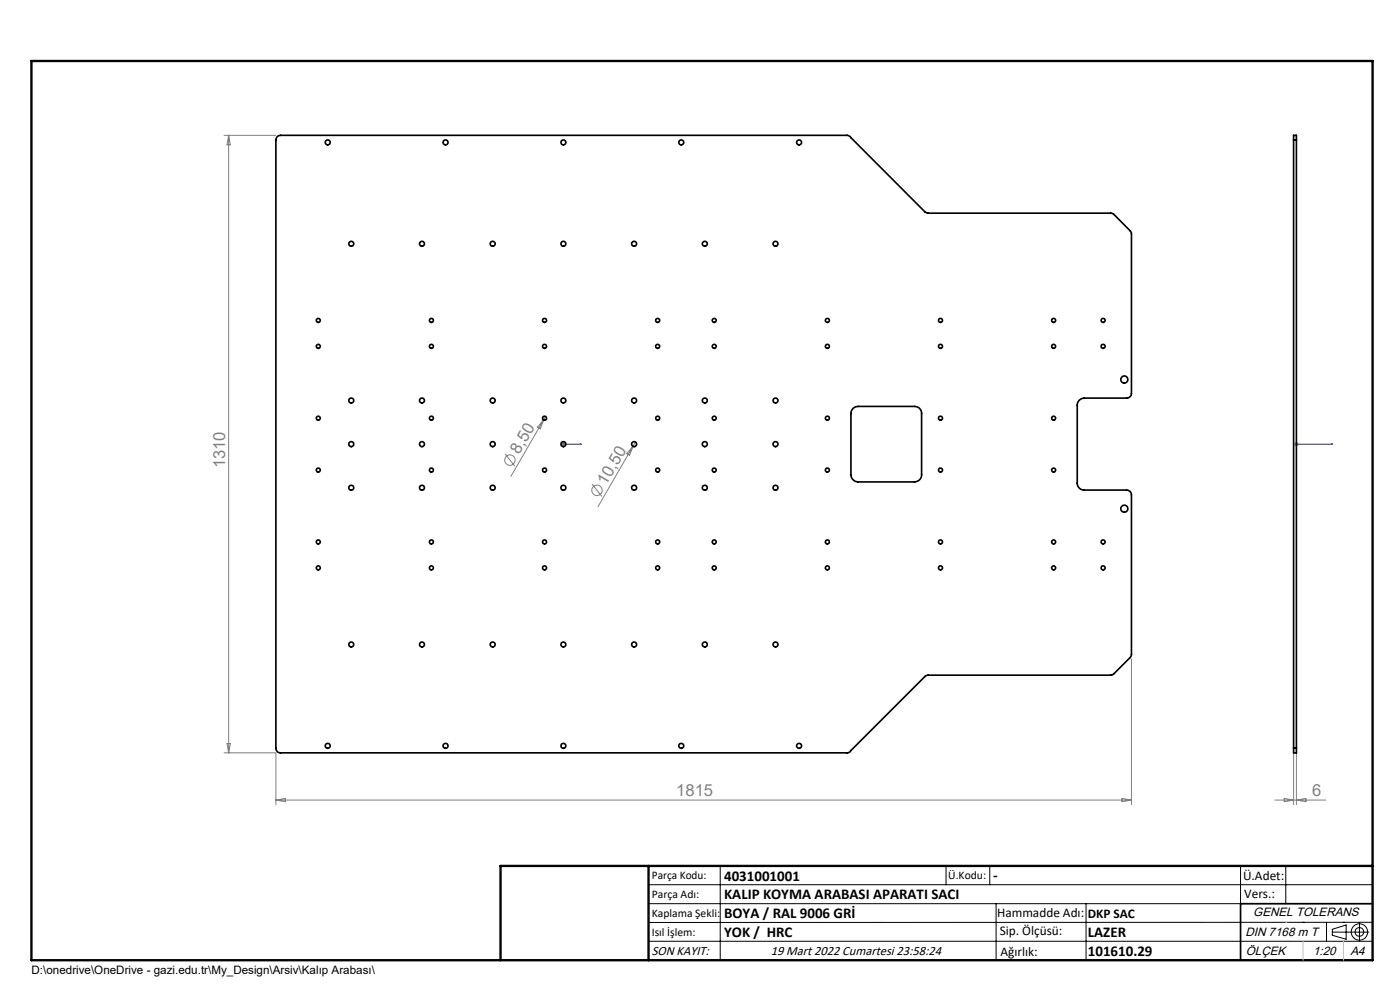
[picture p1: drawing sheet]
<svg xmlns="http://www.w3.org/2000/svg" width="297mm" height="210mm" viewBox="0 0 297 210" stroke-linecap="round" stroke-linejoin="round" font-family="sans-serif">
<g fill="none" stroke="#808080" stroke-width=".21">
<path d="M47.5 28.7h11M48.5 28.7v131M48.5 28.7l.4 2h-.7zM107.1 96.3l2.1 2.6M115.3 89.1l-6.9 12M115.3 89.1l-.7 1.9-.6-.4zM115.7 88.3l-.4 .8M119 94.2h1M119.2 93.9l.7 .7M119.5 93.7v1M119.9 93.9l-.7 .7M134.3 94.7l-7.4 12.8"/>
<path d="M134.3 94.7l-.7 1.9-.6-.4zM134.8 93.8l-.5 .9M274.5 94.2h1.1M274.7 93.9l.7 .7M275 93.7v1M275.4 93.9l-.7 .7M125.6 102.7l2.1 2.6M240 139.8v30.9M47.5 159.7h11v11M48.2 157.7h.7l-.4 2zM274.4 159.7v11M275 159.7v11"/>
<path d="M58.5 169.7h181.5M58.5 169.7l2-.3v.7zM238 169.4l2 .3-2 .4zM270.4 169.7h10.9M272.5 169.4l1.9 .3-1.9 .4zM275 169.7l2-.3v.7z"/>
<circle cx="108.2" cy="97.6" r="1.1"/>
<circle cx="126.7" cy="104" r="1.11"/>
</g>
<g fill="none" stroke="#000" stroke-width=".21">
<path d="M137.6 187.7h153.6M137.6 191.7h153.6M137.6 199.7h153.6M152.8 183.7v20M200.7 183.7v4M210 183.7v4M211.3 191.7v12M230.4 191.7v12M263.2 183.7v20M272.8 183.7v8M276.4 195.6h.1M281.4 195.6v4.1"/>
<path d="M282.6 197.7h7.8M282.6 197.1l3-.9v3l-3-.8zM285 195.6h.1M288.4 195.8v3.8M291.2 195.6l-153.6 .1"/>
<circle cx="288.4" cy="197.7" r="1.74"/>
<circle cx="288.4" cy="197.7" r=".93"/>
</g>
<path d="M119.4 94.2h.2zM119.5 94.2h.1M119.5 94.2h3.9M123.4 94.2h-.4h.4M275 94.2h.1zM275 94.2h.1M275 94.2h7.8M282.8 94.2h-.4h.4" fill="none" stroke="#00f" stroke-width=".21"/>
<path d="M106.2 203.7h185" fill="none" stroke="#000" stroke-width=".25"/>
<path d="M291.2 191.7h-28v12" fill="none" stroke="#000" stroke-width=".35"/>
<path d="M6.7 12.9h284.5v190.8h-284.5zM137.6 183.7v20M291.2 183.7h-185v20" fill="none" stroke="#000" stroke-width=".5"/>
<path d="M272.8 195.6h.1M276.4 199.7v4M285 199.7v4" fill="none" stroke="#c0c0c0" stroke-width=".21"/>
<g fill="#00f">
<path d="M123 94.2h.4zM119.4 94.2h.2z"/>
<path d="M275 94.2h.1zM282.4 94.2h.4z"/>
</g>
<g fill="none" stroke="#000" stroke-width=".35">
<path d="M58.8 29l.7-.3h120.3l.6 .3 15.8 15.9 .4 .3h39.2l.5 .2 3.6 3.7 .1 .4v34a1.02 1.02 0 0 1-1 .9h-9a1.51 1.51 0 0 0-1.5 1.6v16.5a1.45 1.45 0 0 0 1.5 1.5h9a1.02 1.02 0 0 1 1 1v33.9l-.2 .5-3.9 3.8h-39.2l-.4 .2-16 16.1-.4 .2h-120.4a.96 .96 0 0 1-1-1v-129.2zM274.4 29.7v-1h.6v1M274.4 29.7h.6M274.4 29.7v129M275 29.7v129M181 86.6l.5-.3 .5-.1h12a1.45 1.45 0 0 1 1.5 1.5v13a1.51 1.51 0 0 1-1.5 1.5h-12a1.57 1.57 0 0 1-1.5-1.5v-13l.1-.5zM274.4 158.7v1h.6v-1M274.4 158.7h.6"/>
<circle cx="69.5" cy="30.2" r=".52"/>
<circle cx="94.5" cy="30.2" r=".52"/>
<circle cx="119.5" cy="30.2" r=".52"/>
<circle cx="144.5" cy="30.2" r=".52"/>
<circle cx="169.5" cy="30.2" r=".52"/>
<circle cx="74.5" cy="51.7" r=".52"/>
<circle cx="89.5" cy="51.7" r=".51"/>
<circle cx="104.5" cy="51.7" r=".52"/>
<circle cx="119.5" cy="51.7" r=".52"/>
<circle cx="134.5" cy="51.7" r=".52"/>
<circle cx="149.5" cy="51.7" r=".52"/>
<circle cx="164.5" cy="51.7" r=".51"/>
<circle cx="67.5" cy="68" r=".42"/>
<circle cx="67.5" cy="73.5" r=".42"/>
<circle cx="91.5" cy="68" r=".43"/>
<circle cx="91.5" cy="73.5" r=".43"/>
<circle cx="115.5" cy="73.5" r=".43"/>
<circle cx="115.5" cy="68" r=".43"/>
<circle cx="139.5" cy="68" r=".43"/>
<circle cx="139.5" cy="73.5" r=".43"/>
<circle cx="151.5" cy="68" r=".42"/>
<circle cx="151.5" cy="73.5" r=".42"/>
<circle cx="175.5" cy="68" r=".43"/>
<circle cx="175.5" cy="73.5" r=".43"/>
<circle cx="199.5" cy="68" r=".43"/>
<circle cx="199.5" cy="73.5" r=".43"/>
<circle cx="223.5" cy="68" r=".42"/>
<circle cx="223.5" cy="73.5" r=".42"/>
<circle cx="234" cy="68" r=".43"/>
<circle cx="234" cy="73.5" r=".43"/>
<circle cx="67.5" cy="88.7" r=".42"/>
<circle cx="67.5" cy="99.7" r=".42"/>
<circle cx="74.5" cy="84.9" r=".52"/>
<circle cx="74.5" cy="94.2" r=".54"/>
<circle cx="89.5" cy="85" r=".51"/>
<circle cx="89.5" cy="94.2" r=".53"/>
<circle cx="91.5" cy="88.7" r=".43"/>
<circle cx="91.5" cy="99.7" r=".43"/>
<circle cx="104.5" cy="84.9" r=".52"/>
<circle cx="104.5" cy="94.2" r=".54"/>
<circle cx="115.5" cy="88.7" r=".43"/>
<circle cx="115.5" cy="99.7" r=".43"/>
<circle cx="119.5" cy="94.2" r=".54"/>
<circle cx="119.5" cy="84.9" r=".52"/>
<circle cx="134.5" cy="94.2" r=".54"/>
<circle cx="134.5" cy="84.9" r=".52"/>
<circle cx="139.5" cy="99.7" r=".43"/>
<circle cx="139.5" cy="88.7" r=".43"/>
<circle cx="149.5" cy="84.9" r=".52"/>
<circle cx="149.5" cy="94.2" r=".54"/>
<circle cx="151.5" cy="88.7" r=".42"/>
<circle cx="151.5" cy="99.7" r=".42"/>
<circle cx="164.5" cy="94.2" r=".53"/>
<circle cx="164.5" cy="85" r=".51"/>
<circle cx="175.5" cy="88.7" r=".43"/>
<circle cx="175.5" cy="99.7" r=".43"/>
<circle cx="199.5" cy="88.7" r=".43"/>
<circle cx="199.5" cy="99.7" r=".43"/>
<circle cx="223.5" cy="88.7" r=".42"/>
<circle cx="223.5" cy="99.7" r=".42"/>
<circle cx="238.5" cy="80.5" r=".74"/>
<circle cx="67.5" cy="115" r=".42"/>
<circle cx="74.5" cy="103.5" r=".52"/>
<circle cx="89.5" cy="103.5" r=".51"/>
<circle cx="91.5" cy="115" r=".43"/>
<circle cx="104.5" cy="103.5" r=".52"/>
<circle cx="115.5" cy="115" r=".43"/>
<circle cx="119.5" cy="103.5" r=".52"/>
<circle cx="134.5" cy="103.5" r=".52"/>
<circle cx="139.5" cy="115" r=".43"/>
<circle cx="149.5" cy="103.5" r=".52"/>
<circle cx="151.5" cy="115" r=".42"/>
<circle cx="164.5" cy="103.5" r=".51"/>
<circle cx="175.5" cy="115" r=".43"/>
<circle cx="199.5" cy="115" r=".43"/>
<circle cx="223.5" cy="115" r=".42"/>
<circle cx="234" cy="115" r=".43"/>
<circle cx="238.5" cy="107.9" r=".74"/>
<circle cx="67.5" cy="120.5" r=".42"/>
<circle cx="74.5" cy="136.7" r=".52"/>
<circle cx="89.5" cy="136.7" r=".51"/>
<circle cx="91.5" cy="120.5" r=".43"/>
<circle cx="104.5" cy="136.7" r=".52"/>
<circle cx="115.5" cy="120.5" r=".43"/>
<circle cx="119.5" cy="136.7" r=".52"/>
<circle cx="134.5" cy="136.7" r=".52"/>
<circle cx="139.5" cy="120.5" r=".43"/>
<circle cx="149.5" cy="136.7" r=".52"/>
<circle cx="151.5" cy="120.5" r=".42"/>
<circle cx="164.5" cy="136.7" r=".51"/>
<circle cx="175.5" cy="120.5" r=".43"/>
<circle cx="199.5" cy="120.5" r=".43"/>
<circle cx="223.5" cy="120.5" r=".42"/>
<circle cx="234" cy="120.5" r=".43"/>
<circle cx="69.5" cy="158.2" r=".52"/>
<circle cx="94.5" cy="158.2" r=".52"/>
<circle cx="119.5" cy="158.2" r=".52"/>
<circle cx="144.5" cy="158.2" r=".52"/>
<circle cx="169.5" cy="158.2" r=".52"/>
</g>
<g font-size="3.5" fill="#808080">
<text x="47.7" y="99.4" transform="rotate(-90 47.7 99.4)">1310</text>
<text x="110.1" y="96.6" transform="rotate(-60 110.1 96.6)">8,50</text>
<text x="128.6" y="103" transform="rotate(-60 128.6 103)">10,50</text>
<text x="143.5" y="168.9">1815</text>
<text x="278.3" y="168.9">6</text>
</g>
<g font-size="3.2">
<text x="153.6" y="186.8">4031001001</text>
<text x="153.6" y="190.8">KALIP KOYMA ARABASI APARATI SACI</text>
<text x="210.7" y="186.6">-</text>
<text x="153.6" y="194.8">BOYA / RAL 9006 GRİ</text>
<text x="153.6" y="198.8">YOK / HRC</text>
<text x="230.8" y="198.7">LAZER</text>
<text x="230.8" y="202.8">101610.29</text>
</g>
<g font-size="2.8">
<text x="263.7" y="186.7">Ü.Adet:</text>
<text x="263.9" y="190.5">Vers.:</text>
<text x="211.5" y="194.5">Hammadde Adı:</text>
<text x="230.8" y="194.7">DKP SAC</text>
<text x="138.3" y="202.6">SON KAYIT:</text>
<text x="163.5" y="202.6">19 Mart 2022 Cumartesi 23:58:24</text>
<text x="212.1" y="198.4">Sip. Ölçüsü:</text>
<text x="212.2" y="202.7">Ağırlık:</text>
</g>
<g font-size="2.6">
<text x="265.9" y="194.4">GENEL TOLERANS</text>
<text x="264.2" y="198.5">DIN 7168 m T</text>
<text x="264.3" y="202.6">ÖLÇEK</text>
<text x="278.5" y="202.6">1:20</text>
<text x="286.5" y="202.6">A4</text>
</g>
<g font-size="2.5">
<text x="138.3" y="186.4">Parça Kodu:</text>
<text x="138.3" y="190.5">Parça Adı:</text>
<text x="201.2" y="186.5">Ü.Kodu:</text>
<text x="138.3" y="194.5">Kaplama Şekli:</text>
<text x="138.3" y="198.6">Isıl İşlem:</text>
<text x="6.7" y="206.7">D:\onedrive\OneDrive - gazi.edu.tr\My_Design\Arsiv\Kalıp Arabası\</text>
</g>
</svg>
